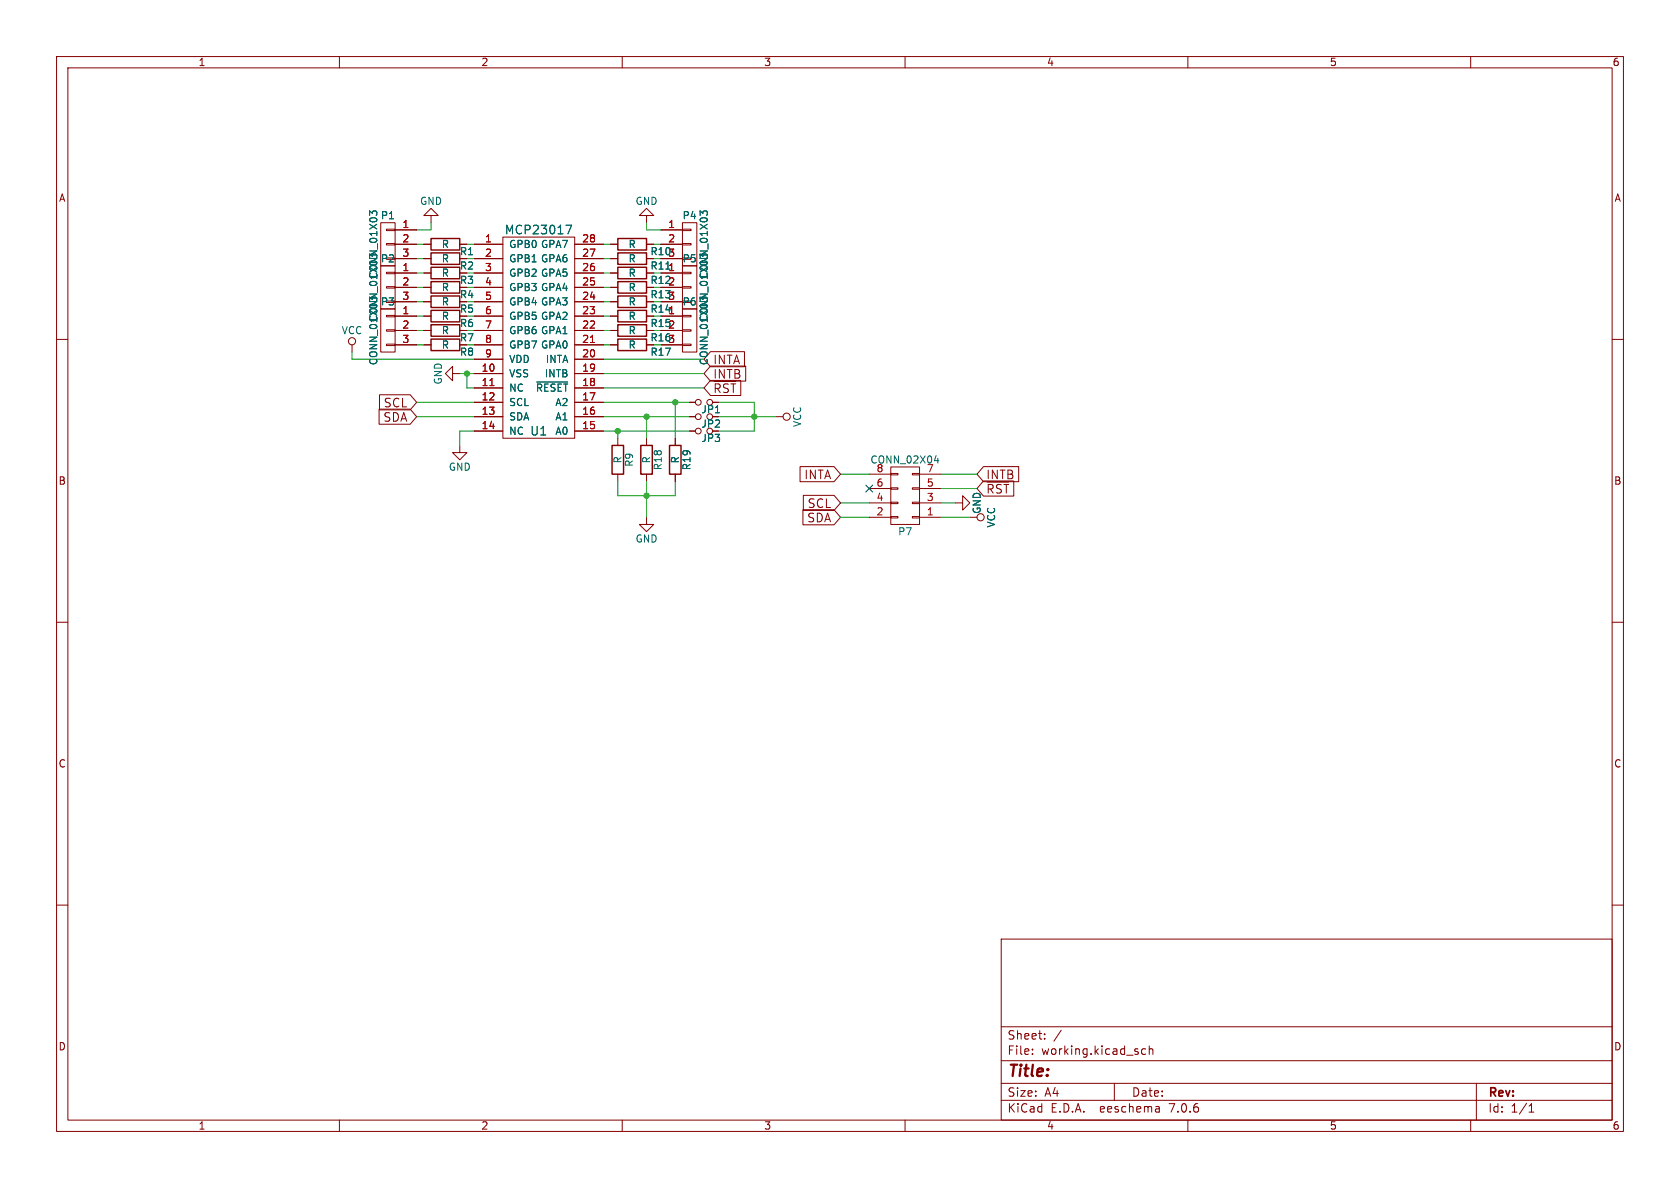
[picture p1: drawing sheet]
(kicad_sch (version 20230121) (generator eeschema)

 (paper "A4")

 (lib_symbols
  (symbol "relay_controller-rescue:CONN_01X03" (pin_names (offset 1.016) hide) (in_bom yes) (on_board yes)
   (property "Reference" "P" (at 0 5.08 0) (effects (font (size 1.27 1.27))))
   (property "Value" "CONN_01X03" (at 2.54 0 90) (effects (font (size 1.27 1.27))))
   (property "Footprint" "" (at 0 0 0) (effects (font (size 1.524 1.524))))
   (property "Datasheet" "" (at 0 0 0) (effects (font (size 1.524 1.524))))
   (symbol "CONN_01X03_0_1"
    (rectangle (start -1.27 -2.413) (end 0.254 -2.667) (stroke (width 0) (type solid)) (fill (type none)))
    (rectangle (start -1.27 0.127) (end 0.254 -0.127) (stroke (width 0) (type solid)) (fill (type none)))
    (rectangle (start -1.27 2.667) (end 0.254 2.413) (stroke (width 0) (type solid)) (fill (type none)))
    (rectangle (start -1.27 3.81) (end 1.27 -3.81) (stroke (width 0) (type solid)) (fill (type none))))
   (symbol "CONN_01X03_1_1"
    (pin passive line (at -5.08 2.54 0) (length 3.81) (name "P1" (effects (font (size 1.27 1.27)))) (number "1" (effects (font (size 1.27 1.27)))))
    (pin passive line (at -5.08 0 0) (length 3.81) (name "P2" (effects (font (size 1.27 1.27)))) (number "2" (effects (font (size 1.27 1.27)))))
    (pin passive line (at -5.08 -2.54 0) (length 3.81) (name "P3" (effects (font (size 1.27 1.27)))) (number "3" (effects (font (size 1.27 1.27)))))))
  (symbol "relay_controller-rescue:CONN_02X04" (pin_names (offset 0.0254) hide) (in_bom yes) (on_board yes)
   (property "Reference" "P" (at 0 6.35 0) (effects (font (size 1.27 1.27))))
   (property "Value" "CONN_02X04" (at 0 -6.35 0) (effects (font (size 1.27 1.27))))
   (property "Footprint" "" (at 0 -30.48 0) (effects (font (size 1.524 1.524))))
   (property "Datasheet" "" (at 0 -30.48 0) (effects (font (size 1.524 1.524))))
   (symbol "CONN_02X04_0_1"
    (rectangle (start -2.54 -3.683) (end -1.27 -3.937) (stroke (width 0) (type solid)) (fill (type none)))
    (rectangle (start -2.54 -1.143) (end -1.27 -1.397) (stroke (width 0) (type solid)) (fill (type none)))
    (rectangle (start -2.54 1.397) (end -1.27 1.143) (stroke (width 0) (type solid)) (fill (type none)))
    (rectangle (start -2.54 3.937) (end -1.27 3.683) (stroke (width 0) (type solid)) (fill (type none)))
    (rectangle (start -2.54 5.08) (end 2.54 -5.08) (stroke (width 0) (type solid)) (fill (type none)))
    (rectangle (start 1.27 -3.683) (end 2.54 -3.937) (stroke (width 0) (type solid)) (fill (type none)))
    (rectangle (start 1.27 -1.143) (end 2.54 -1.397) (stroke (width 0) (type solid)) (fill (type none)))
    (rectangle (start 1.27 1.397) (end 2.54 1.143) (stroke (width 0) (type solid)) (fill (type none)))
    (rectangle (start 1.27 3.937) (end 2.54 3.683) (stroke (width 0) (type solid)) (fill (type none))))
   (symbol "CONN_02X04_1_1"
    (pin passive line (at -6.35 3.81 0) (length 3.81) (name "P1" (effects (font (size 1.27 1.27)))) (number "1" (effects (font (size 1.27 1.27)))))
    (pin passive line (at 6.35 3.81 180) (length 3.81) (name "P2" (effects (font (size 1.27 1.27)))) (number "2" (effects (font (size 1.27 1.27)))))
    (pin passive line (at -6.35 1.27 0) (length 3.81) (name "P3" (effects (font (size 1.27 1.27)))) (number "3" (effects (font (size 1.27 1.27)))))
    (pin passive line (at 6.35 1.27 180) (length 3.81) (name "P4" (effects (font (size 1.27 1.27)))) (number "4" (effects (font (size 1.27 1.27)))))
    (pin passive line (at -6.35 -1.27 0) (length 3.81) (name "P5" (effects (font (size 1.27 1.27)))) (number "5" (effects (font (size 1.27 1.27)))))
    (pin passive line (at 6.35 -1.27 180) (length 3.81) (name "P6" (effects (font (size 1.27 1.27)))) (number "6" (effects (font (size 1.27 1.27)))))
    (pin passive line (at -6.35 -3.81 0) (length 3.81) (name "P7" (effects (font (size 1.27 1.27)))) (number "7" (effects (font (size 1.27 1.27)))))
    (pin passive line (at 6.35 -3.81 180) (length 3.81) (name "P8" (effects (font (size 1.27 1.27)))) (number "8" (effects (font (size 1.27 1.27)))))))
  (symbol "relay_controller-rescue:GND" (power) (pin_names (offset 0)) (in_bom yes) (on_board yes)
   (property "Reference" "#PWR" (at 0 -6.35 0) (effects (font (size 1.27 1.27)) hide))
   (property "Value" "GND" (at 0 -3.81 0) (effects (font (size 1.27 1.27))))
   (property "Footprint" "" (at 0 0 0) (effects (font (size 1.524 1.524))))
   (property "Datasheet" "" (at 0 0 0) (effects (font (size 1.524 1.524))))
   (symbol "GND_0_1"
    (polyline (pts (xy 0 0) (xy 0 -1.27) (xy 1.27 -1.27) (xy 0 -2.54) (xy -1.27 -1.27) (xy 0 -1.27)) (stroke (width 0) (type solid)) (fill (type none))))
   (symbol "GND_1_1"
    (pin power_in line (at 0 0 270) (length 0) hide (name "GND" (effects (font (size 1.27 1.27)))) (number "1" (effects (font (size 1.27 1.27)))))))
  (symbol "relay_controller-rescue:Jumper_NO_Small" (pin_numbers hide) (pin_names (offset 0.762) hide) (in_bom yes) (on_board yes)
   (property "Reference" "JP" (at 0 2.032 0) (effects (font (size 1.27 1.27))))
   (property "Value" "Jumper_NO_Small" (at 0.254 -1.524 0) (effects (font (size 1.27 1.27)) hide))
   (property "Footprint" "" (at 0 0 0) (effects (font (size 1.524 1.524))))
   (property "Datasheet" "" (at 0 0 0) (effects (font (size 1.524 1.524))))
   (symbol "Jumper_NO_Small_0_1"
    (circle (center -1.016 0) (radius 0.508) (stroke (width 0) (type solid)) (fill (type none)))
    (circle (center 1.016 0) (radius 0.508) (stroke (width 0) (type solid)) (fill (type none)))
    (pin passive line (at -2.54 0 0) (length 1.016) (name "1" (effects (font (size 1.524 1.524)))) (number "1" (effects (font (size 1.524 1.524)))))
    (pin passive line (at 2.54 0 180) (length 1.016) (name "2" (effects (font (size 1.524 1.524)))) (number "2" (effects (font (size 1.524 1.524)))))))
  (symbol "relay_controller-rescue:MCP23017" (pin_names (offset 1.016)) (in_bom yes) (on_board yes)
   (property "Reference" "U" (at 0 -16.51 0) (effects (font (size 1.524 1.524))))
   (property "Value" "MCP23017" (at 0 19.05 0) (effects (font (size 1.524 1.524))))
   (property "Footprint" "" (at 0 12.7 0) (effects (font (size 1.524 1.524))))
   (property "Datasheet" "" (at 0 12.7 0) (effects (font (size 1.524 1.524))))
   (symbol "MCP23017_0_1"
    (rectangle (start -6.35 17.78) (end 6.35 -17.78) (stroke (width 0) (type solid)) (fill (type none))))
   (symbol "MCP23017_1_1"
    (pin input line (at -11.43 16.51 0) (length 5.08) (name "GPB0" (effects (font (size 1.27 1.27)))) (number "1" (effects (font (size 1.27 1.27)))))
    (pin input line (at -11.43 -6.35 0) (length 5.08) (name "VSS" (effects (font (size 1.27 1.27)))) (number "10" (effects (font (size 1.27 1.27)))))
    (pin input line (at -11.43 -8.89 0) (length 5.08) (name "NC" (effects (font (size 1.27 1.27)))) (number "11" (effects (font (size 1.27 1.27)))))
    (pin input line (at -11.43 -11.43 0) (length 5.08) (name "SCL" (effects (font (size 1.27 1.27)))) (number "12" (effects (font (size 1.27 1.27)))))
    (pin input line (at -11.43 -13.97 0) (length 5.08) (name "SDA" (effects (font (size 1.27 1.27)))) (number "13" (effects (font (size 1.27 1.27)))))
    (pin input line (at -11.43 -16.51 0) (length 5.08) (name "NC" (effects (font (size 1.27 1.27)))) (number "14" (effects (font (size 1.27 1.27)))))
    (pin input line (at 11.43 -16.51 180) (length 5.08) (name "A0" (effects (font (size 1.27 1.27)))) (number "15" (effects (font (size 1.27 1.27)))))
    (pin input line (at 11.43 -13.97 180) (length 5.08) (name "A1" (effects (font (size 1.27 1.27)))) (number "16" (effects (font (size 1.27 1.27)))))
    (pin input line (at 11.43 -11.43 180) (length 5.08) (name "A2" (effects (font (size 1.27 1.27)))) (number "17" (effects (font (size 1.27 1.27)))))
    (pin input line (at 11.43 -8.89 180) (length 5.08) (name "~{RESET}" (effects (font (size 1.27 1.27)))) (number "18" (effects (font (size 1.27 1.27)))))
    (pin input line (at 11.43 -6.35 180) (length 5.08) (name "INTB" (effects (font (size 1.27 1.27)))) (number "19" (effects (font (size 1.27 1.27)))))
    (pin input line (at -11.43 13.97 0) (length 5.08) (name "GPB1" (effects (font (size 1.27 1.27)))) (number "2" (effects (font (size 1.27 1.27)))))
    (pin input line (at 11.43 -3.81 180) (length 5.08) (name "INTA" (effects (font (size 1.27 1.27)))) (number "20" (effects (font (size 1.27 1.27)))))
    (pin input line (at 11.43 -1.27 180) (length 5.08) (name "GPA0" (effects (font (size 1.27 1.27)))) (number "21" (effects (font (size 1.27 1.27)))))
    (pin input line (at 11.43 1.27 180) (length 5.08) (name "GPA1" (effects (font (size 1.27 1.27)))) (number "22" (effects (font (size 1.27 1.27)))))
    (pin input line (at 11.43 3.81 180) (length 5.08) (name "GPA2" (effects (font (size 1.27 1.27)))) (number "23" (effects (font (size 1.27 1.27)))))
    (pin input line (at 11.43 6.35 180) (length 5.08) (name "GPA3" (effects (font (size 1.27 1.27)))) (number "24" (effects (font (size 1.27 1.27)))))
    (pin input line (at 11.43 8.89 180) (length 5.08) (name "GPA4" (effects (font (size 1.27 1.27)))) (number "25" (effects (font (size 1.27 1.27)))))
    (pin input line (at 11.43 11.43 180) (length 5.08) (name "GPA5" (effects (font (size 1.27 1.27)))) (number "26" (effects (font (size 1.27 1.27)))))
    (pin input line (at 11.43 13.97 180) (length 5.08) (name "GPA6" (effects (font (size 1.27 1.27)))) (number "27" (effects (font (size 1.27 1.27)))))
    (pin input line (at 11.43 16.51 180) (length 5.08) (name "GPA7" (effects (font (size 1.27 1.27)))) (number "28" (effects (font (size 1.27 1.27)))))
    (pin input line (at -11.43 11.43 0) (length 5.08) (name "GPB2" (effects (font (size 1.27 1.27)))) (number "3" (effects (font (size 1.27 1.27)))))
    (pin input line (at -11.43 8.89 0) (length 5.08) (name "GPB3" (effects (font (size 1.27 1.27)))) (number "4" (effects (font (size 1.27 1.27)))))
    (pin input line (at -11.43 6.35 0) (length 5.08) (name "GPB4" (effects (font (size 1.27 1.27)))) (number "5" (effects (font (size 1.27 1.27)))))
    (pin input line (at -11.43 3.81 0) (length 5.08) (name "GPB5" (effects (font (size 1.27 1.27)))) (number "6" (effects (font (size 1.27 1.27)))))
    (pin input line (at -11.43 1.27 0) (length 5.08) (name "GPB6" (effects (font (size 1.27 1.27)))) (number "7" (effects (font (size 1.27 1.27)))))
    (pin input line (at -11.43 -1.27 0) (length 5.08) (name "GPB7" (effects (font (size 1.27 1.27)))) (number "8" (effects (font (size 1.27 1.27)))))
    (pin input line (at -11.43 -3.81 0) (length 5.08) (name "VDD" (effects (font (size 1.27 1.27)))) (number "9" (effects (font (size 1.27 1.27)))))))
  (symbol "relay_controller-rescue:R" (pin_numbers hide) (pin_names (offset 0)) (in_bom yes) (on_board yes)
   (property "Reference" "R" (at 2.032 0 90) (effects (font (size 1.27 1.27))))
   (property "Value" "R" (at 0 0 90) (effects (font (size 1.27 1.27))))
   (property "Footprint" "" (at -1.778 0 90) (effects (font (size 0.762 0.762))))
   (property "Datasheet" "" (at 0 0 0) (effects (font (size 0.762 0.762))))
   (symbol "R_0_1"
    (rectangle (start -1.016 -2.54) (end 1.016 2.54) (stroke (width 0.254) (type solid)) (fill (type none))))
   (symbol "R_1_1"
    (pin passive line (at 0 3.81 270) (length 1.27) (name "~" (effects (font (size 1.524 1.524)))) (number "1" (effects (font (size 1.524 1.524)))))
    (pin passive line (at 0 -3.81 90) (length 1.27) (name "~" (effects (font (size 1.524 1.524)))) (number "2" (effects (font (size 1.524 1.524)))))))
  (symbol "relay_controller-rescue:VCC" (power) (pin_names (offset 0)) (in_bom yes) (on_board yes)
   (property "Reference" "#PWR" (at 0 -3.81 0) (effects (font (size 1.27 1.27)) hide))
   (property "Value" "VCC" (at 0 3.81 0) (effects (font (size 1.27 1.27))))
   (property "Footprint" "" (at 0 0 0) (effects (font (size 1.524 1.524))))
   (property "Datasheet" "" (at 0 0 0) (effects (font (size 1.524 1.524))))
   (symbol "VCC_0_1"
    (polyline (pts (xy 0 0) (xy 0 1.27)) (stroke (width 0) (type solid)) (fill (type none)))
    (circle (center 0 1.905) (radius 0.635) (stroke (width 0) (type solid)) (fill (type none))))
   (symbol "VCC_1_1"
    (pin power_in line (at 0 0 90) (length 0) hide (name "VCC" (effects (font (size 1.27 1.27)))) (number "1" (effects (font (size 1.27 1.27))))))))

 (junction (at 114.3 87.63) (diameter 0) (color 0 0 0 0))
 (junction (at 82.55 66.04) (diameter 0) (color 0 0 0 0))
 (junction (at 133.35 73.66) (diameter 0) (color 0 0 0 0))
 (junction (at 114.3 73.66) (diameter 0) (color 0 0 0 0))
 (junction (at 119.38 71.12) (diameter 0) (color 0 0 0 0))
 (junction (at 109.22 76.2) (diameter 0) (color 0 0 0 0))

 (no_connect (at 153.67 86.36))

 (wire (pts (xy 166.37 91.44) (xy 171.45 91.44)) (stroke (width 0) (type default)))
 (wire (pts (xy 82.55 66.04) (xy 83.82 66.04)) (stroke (width 0) (type default)))
 (wire (pts (xy 106.68 76.2) (xy 109.22 76.2)) (stroke (width 0) (type default)))
 (wire (pts (xy 76.2 40.64) (xy 76.2 39.37)) (stroke (width 0) (type default)))
 (wire (pts (xy 81.28 66.04) (xy 82.55 66.04)) (stroke (width 0) (type default)))
 (wire (pts (xy 107.95 53.34) (xy 106.68 53.34)) (stroke (width 0) (type default)))
 (wire (pts (xy 62.23 63.5) (xy 83.82 63.5)) (stroke (width 0) (type default)))
 (wire (pts (xy 107.95 50.8) (xy 106.68 50.8)) (stroke (width 0) (type default)))
 (wire (pts (xy 107.95 43.18) (xy 106.68 43.18)) (stroke (width 0) (type default)))
 (wire (pts (xy 106.68 73.66) (xy 114.3 73.66)) (stroke (width 0) (type default)))
 (wire (pts (xy 82.55 53.34) (xy 83.82 53.34)) (stroke (width 0) (type default)))
 (wire (pts (xy 74.93 55.88) (xy 73.66 55.88)) (stroke (width 0) (type default)))
 (wire (pts (xy 115.57 53.34) (xy 116.84 53.34)) (stroke (width 0) (type default)))
 (wire (pts (xy 115.57 48.26) (xy 116.84 48.26)) (stroke (width 0) (type default)))
 (wire (pts (xy 74.93 48.26) (xy 73.66 48.26)) (stroke (width 0) (type default)))
 (wire (pts (xy 114.3 40.64) (xy 114.3 39.37)) (stroke (width 0) (type default)))
 (wire (pts (xy 81.28 76.2) (xy 81.28 78.74)) (stroke (width 0) (type default)))
 (wire (pts (xy 107.95 55.88) (xy 106.68 55.88)) (stroke (width 0) (type default)))
 (wire (pts (xy 83.82 73.66) (xy 73.66 73.66)) (stroke (width 0) (type default)))
 (wire (pts (xy 116.84 45.72) (xy 115.57 45.72)) (stroke (width 0) (type default)))
 (wire (pts (xy 127 73.66) (xy 133.35 73.66)) (stroke (width 0) (type default)))
 (wire (pts (xy 62.23 63.5) (xy 62.23 62.23)) (stroke (width 0) (type default)))
 (wire (pts (xy 83.82 68.58) (xy 82.55 68.58)) (stroke (width 0) (type default)))
 (wire (pts (xy 83.82 71.12) (xy 73.66 71.12)) (stroke (width 0) (type default)))
 (wire (pts (xy 114.3 87.63) (xy 114.3 91.44)) (stroke (width 0) (type default)))
 (wire (pts (xy 115.57 50.8) (xy 116.84 50.8)) (stroke (width 0) (type default)))
 (wire (pts (xy 82.55 55.88) (xy 83.82 55.88)) (stroke (width 0) (type default)))
 (wire (pts (xy 133.35 76.2) (xy 127 76.2)) (stroke (width 0) (type default)))
 (wire (pts (xy 74.93 43.18) (xy 73.66 43.18)) (stroke (width 0) (type default)))
 (wire (pts (xy 119.38 87.63) (xy 119.38 85.09)) (stroke (width 0) (type default)))
 (wire (pts (xy 73.66 40.64) (xy 76.2 40.64)) (stroke (width 0) (type default)))
 (wire (pts (xy 74.93 58.42) (xy 73.66 58.42)) (stroke (width 0) (type default)))
 (wire (pts (xy 168.91 88.9) (xy 166.37 88.9)) (stroke (width 0) (type default)))
 (wire (pts (xy 106.68 66.04) (xy 124.46 66.04)) (stroke (width 0) (type default)))
 (wire (pts (xy 74.93 45.72) (xy 73.66 45.72)) (stroke (width 0) (type default)))
 (wire (pts (xy 116.84 60.96) (xy 115.57 60.96)) (stroke (width 0) (type default)))
 (wire (pts (xy 114.3 73.66) (xy 114.3 77.47)) (stroke (width 0) (type default)))
 (wire (pts (xy 74.93 53.34) (xy 73.66 53.34)) (stroke (width 0) (type default)))
 (wire (pts (xy 114.3 87.63) (xy 119.38 87.63)) (stroke (width 0) (type default)))
 (wire (pts (xy 82.55 43.18) (xy 83.82 43.18)) (stroke (width 0) (type default)))
 (wire (pts (xy 115.57 55.88) (xy 116.84 55.88)) (stroke (width 0) (type default)))
 (wire (pts (xy 153.67 88.9) (xy 148.59 88.9)) (stroke (width 0) (type default)))
 (wire (pts (xy 82.55 45.72) (xy 83.82 45.72)) (stroke (width 0) (type default)))
 (wire (pts (xy 148.59 91.44) (xy 153.67 91.44)) (stroke (width 0) (type default)))
 (wire (pts (xy 109.22 76.2) (xy 121.92 76.2)) (stroke (width 0) (type default)))
 (wire (pts (xy 107.95 60.96) (xy 106.68 60.96)) (stroke (width 0) (type default)))
 (wire (pts (xy 109.22 87.63) (xy 114.3 87.63)) (stroke (width 0) (type default)))
 (wire (pts (xy 114.3 73.66) (xy 121.92 73.66)) (stroke (width 0) (type default)))
 (wire (pts (xy 109.22 85.09) (xy 109.22 87.63)) (stroke (width 0) (type default)))
 (wire (pts (xy 74.93 60.96) (xy 73.66 60.96)) (stroke (width 0) (type default)))
 (wire (pts (xy 82.55 60.96) (xy 83.82 60.96)) (stroke (width 0) (type default)))
 (wire (pts (xy 114.3 85.09) (xy 114.3 87.63)) (stroke (width 0) (type default)))
 (wire (pts (xy 82.55 48.26) (xy 83.82 48.26)) (stroke (width 0) (type default)))
 (wire (pts (xy 82.55 50.8) (xy 83.82 50.8)) (stroke (width 0) (type default)))
 (wire (pts (xy 106.68 68.58) (xy 124.46 68.58)) (stroke (width 0) (type default)))
 (wire (pts (xy 109.22 76.2) (xy 109.22 77.47)) (stroke (width 0) (type default)))
 (wire (pts (xy 172.72 83.82) (xy 166.37 83.82)) (stroke (width 0) (type default)))
 (wire (pts (xy 107.95 58.42) (xy 106.68 58.42)) (stroke (width 0) (type default)))
 (wire (pts (xy 133.35 73.66) (xy 137.16 73.66)) (stroke (width 0) (type default)))
 (wire (pts (xy 133.35 71.12) (xy 133.35 73.66)) (stroke (width 0) (type default)))
 (wire (pts (xy 106.68 71.12) (xy 119.38 71.12)) (stroke (width 0) (type default)))
 (wire (pts (xy 133.35 73.66) (xy 133.35 76.2)) (stroke (width 0) (type default)))
 (wire (pts (xy 82.55 58.42) (xy 83.82 58.42)) (stroke (width 0) (type default)))
 (wire (pts (xy 83.82 76.2) (xy 81.28 76.2)) (stroke (width 0) (type default)))
 (wire (pts (xy 107.95 45.72) (xy 106.68 45.72)) (stroke (width 0) (type default)))
 (wire (pts (xy 127 71.12) (xy 133.35 71.12)) (stroke (width 0) (type default)))
 (wire (pts (xy 115.57 43.18) (xy 116.84 43.18)) (stroke (width 0) (type default)))
 (wire (pts (xy 119.38 71.12) (xy 121.92 71.12)) (stroke (width 0) (type default)))
 (wire (pts (xy 116.84 40.64) (xy 114.3 40.64)) (stroke (width 0) (type default)))
 (wire (pts (xy 172.72 86.36) (xy 166.37 86.36)) (stroke (width 0) (type default)))
 (wire (pts (xy 74.93 50.8) (xy 73.66 50.8)) (stroke (width 0) (type default)))
 (wire (pts (xy 82.55 68.58) (xy 82.55 66.04)) (stroke (width 0) (type default)))
 (wire (pts (xy 106.68 63.5) (xy 124.46 63.5)) (stroke (width 0) (type default)))
 (wire (pts (xy 107.95 48.26) (xy 106.68 48.26)) (stroke (width 0) (type default)))
 (wire (pts (xy 153.67 83.82) (xy 148.59 83.82)) (stroke (width 0) (type default)))
 (wire (pts (xy 119.38 71.12) (xy 119.38 77.47)) (stroke (width 0) (type default)))
 (wire (pts (xy 116.84 58.42) (xy 115.57 58.42)) (stroke (width 0) (type default)))

 (global_label "SDA" (shape input) (at 73.66 73.66 180) (effects (font (size 1.524 1.524)) (justify right))
  (property "Intersheetrefs" "${INTERSHEET_REFS}" (at 73.66 73.66 0) (effects (font (size 1.27 1.27)) hide)))
 (global_label "SDA" (shape input) (at 148.59 91.44 180) (effects (font (size 1.524 1.524)) (justify right))
  (property "Intersheetrefs" "${INTERSHEET_REFS}" (at 148.59 91.44 0) (effects (font (size 1.27 1.27)) hide)))
 (global_label "INTA" (shape input) (at 148.59 83.82 180) (effects (font (size 1.524 1.524)) (justify right))
  (property "Intersheetrefs" "${INTERSHEET_REFS}" (at 148.59 83.82 0) (effects (font (size 1.27 1.27)) hide)))
 (global_label "INTB" (shape input) (at 124.46 66.04 0) (effects (font (size 1.524 1.524)) (justify left))
  (property "Intersheetrefs" "${INTERSHEET_REFS}" (at 124.46 66.04 0) (effects (font (size 1.27 1.27)) hide)))
 (global_label "~{RST}" (shape input) (at 172.72 86.36 0) (effects (font (size 1.524 1.524)) (justify left))
  (property "Intersheetrefs" "${INTERSHEET_REFS}" (at 172.72 86.36 0) (effects (font (size 1.27 1.27)) hide)))
 (global_label "INTB" (shape input) (at 172.72 83.82 0) (effects (font (size 1.524 1.524)) (justify left))
  (property "Intersheetrefs" "${INTERSHEET_REFS}" (at 172.72 83.82 0) (effects (font (size 1.27 1.27)) hide)))
 (global_label "~{RST}" (shape input) (at 124.46 68.58 0) (effects (font (size 1.524 1.524)) (justify left))
  (property "Intersheetrefs" "${INTERSHEET_REFS}" (at 124.46 68.58 0) (effects (font (size 1.27 1.27)) hide)))
 (global_label "SCL" (shape input) (at 148.59 88.9 180) (effects (font (size 1.524 1.524)) (justify right))
  (property "Intersheetrefs" "${INTERSHEET_REFS}" (at 148.59 88.9 0) (effects (font (size 1.27 1.27)) hide)))
 (global_label "INTA" (shape input) (at 124.46 63.5 0) (effects (font (size 1.524 1.524)) (justify left))
  (property "Intersheetrefs" "${INTERSHEET_REFS}" (at 124.46 63.5 0) (effects (font (size 1.27 1.27)) hide)))
 (global_label "SCL" (shape input) (at 73.66 71.12 180) (effects (font (size 1.524 1.524)) (justify right))
  (property "Intersheetrefs" "${INTERSHEET_REFS}" (at 73.66 71.12 0) (effects (font (size 1.27 1.27)) hide)))

 (symbol (lib_id "relay_controller-rescue:MCP23017") (at 95.25 59.69 0) (unit 1) (in_bom yes) (on_board yes) (dnp no)
  (property "Reference" "U1" (at 95.25 76.2 0) (effects (font (size 1.524 1.524))))
  (property "Value" "MCP23017" (at 95.25 40.64 0) (effects (font (size 1.524 1.524))))
  (property "Footprint" "Housings_SOIC:SOIC-28_7.5x17.9mm_Pitch1.27mm" (at 95.25 46.99 0) (effects (font (size 1.524 1.524)) hide))
  (property "Datasheet" "" (at 95.25 46.99 0) (effects (font (size 1.524 1.524)))) (pin "1") (pin "10") (pin "11") (pin "12") (pin "13") (pin "14") (pin "15") (pin "16") (pin "17") (pin "18") (pin "19") (pin "2") (pin "20") (pin "21") (pin "22") (pin "23") (pin "24") (pin "25") (pin "26") (pin "27") (pin "28") (pin "3") (pin "4") (pin "5") (pin "6") (pin "7") (pin "8") (pin "9"))

 (symbol (lib_id "relay_controller-rescue:Jumper_NO_Small") (at 124.46 73.66 180) (unit 1) (in_bom yes) (on_board yes) (dnp no)
  (property "Reference" "JP2" (at 125.73 74.93 0) (effects (font (size 1.27 1.27))))
  (property "Value" "Jumper_NO_Small" (at 124.206 72.136 0) (effects (font (size 1.27 1.27)) hide))
  (property "Footprint" "Resistors_SMD:R_0402" (at 124.46 73.66 0) (effects (font (size 1.524 1.524)) hide))
  (property "Datasheet" "" (at 124.46 73.66 0) (effects (font (size 1.524 1.524)))) (pin "1") (pin "2"))

 (symbol (lib_id "relay_controller-rescue:Jumper_NO_Small") (at 124.46 71.12 180) (unit 1) (in_bom yes) (on_board yes) (dnp no)
  (property "Reference" "JP1" (at 125.73 72.39 0) (effects (font (size 1.27 1.27))))
  (property "Value" "Jumper_NO_Small" (at 124.206 69.596 0) (effects (font (size 1.27 1.27)) hide))
  (property "Footprint" "Resistors_SMD:R_0402" (at 124.46 71.12 0) (effects (font (size 1.524 1.524)) hide))
  (property "Datasheet" "" (at 124.46 71.12 0) (effects (font (size 1.524 1.524)))) (pin "1") (pin "2"))

 (symbol (lib_id "relay_controller-rescue:Jumper_NO_Small") (at 124.46 76.2 180) (unit 1) (in_bom yes) (on_board yes) (dnp no)
  (property "Reference" "JP3" (at 125.73 77.47 0) (effects (font (size 1.27 1.27))))
  (property "Value" "Jumper_NO_Small" (at 124.206 74.676 0) (effects (font (size 1.27 1.27)) hide))
  (property "Footprint" "Resistors_SMD:R_0402" (at 124.46 76.2 0) (effects (font (size 1.524 1.524)) hide))
  (property "Datasheet" "" (at 124.46 76.2 0) (effects (font (size 1.524 1.524)))) (pin "1") (pin "2"))

 (symbol (lib_id "relay_controller-rescue:R") (at 109.22 81.28 0) (unit 1) (in_bom yes) (on_board yes) (dnp no)
  (property "Reference" "R9" (at 111.252 81.28 90) (effects (font (size 1.27 1.27))))
  (property "Value" "R" (at 109.22 81.28 90) (effects (font (size 1.27 1.27))))
  (property "Footprint" "Resistors_SMD:R_0805" (at 107.442 81.28 90) (effects (font (size 0.762 0.762)) hide))
  (property "Datasheet" "" (at 109.22 81.28 0) (effects (font (size 0.762 0.762)))) (pin "1") (pin "2"))

 (symbol (lib_id "relay_controller-rescue:R") (at 114.3 81.28 0) (unit 1) (in_bom yes) (on_board yes) (dnp no)
  (property "Reference" "R18" (at 116.332 81.28 90) (effects (font (size 1.27 1.27))))
  (property "Value" "R" (at 114.3 81.28 90) (effects (font (size 1.27 1.27))))
  (property "Footprint" "Resistors_SMD:R_0805" (at 112.522 81.28 90) (effects (font (size 0.762 0.762)) hide))
  (property "Datasheet" "" (at 114.3 81.28 0) (effects (font (size 0.762 0.762)))) (pin "1") (pin "2"))

 (symbol (lib_id "relay_controller-rescue:R") (at 119.38 81.28 0) (unit 1) (in_bom yes) (on_board yes) (dnp no)
  (property "Reference" "R19" (at 121.412 81.28 90) (effects (font (size 1.27 1.27))))
  (property "Value" "R" (at 119.38 81.28 90) (effects (font (size 1.27 1.27))))
  (property "Footprint" "Resistors_SMD:R_0805" (at 117.602 81.28 90) (effects (font (size 0.762 0.762)) hide))
  (property "Datasheet" "" (at 119.38 81.28 0) (effects (font (size 0.762 0.762)))) (pin "1") (pin "2"))

 (symbol (lib_id "relay_controller-rescue:GND") (at 114.3 91.44 0) (unit 1) (in_bom yes) (on_board yes) (dnp no)
  (property "Reference" "#PWR01" (at 114.3 97.79 0) (effects (font (size 1.27 1.27)) hide))
  (property "Value" "GND" (at 114.3 95.25 0) (effects (font (size 1.27 1.27))))
  (property "Footprint" "" (at 114.3 91.44 0) (effects (font (size 1.524 1.524))))
  (property "Datasheet" "" (at 114.3 91.44 0) (effects (font (size 1.524 1.524)))) (pin "1"))

 (symbol (lib_id "relay_controller-rescue:VCC") (at 62.23 62.23 0) (unit 1) (in_bom yes) (on_board yes) (dnp no)
  (property "Reference" "#PWR02" (at 62.23 66.04 0) (effects (font (size 1.27 1.27)) hide))
  (property "Value" "VCC" (at 62.23 58.42 0) (effects (font (size 1.27 1.27))))
  (property "Footprint" "" (at 62.23 62.23 0) (effects (font (size 1.524 1.524))))
  (property "Datasheet" "" (at 62.23 62.23 0) (effects (font (size 1.524 1.524)))) (pin "1"))

 (symbol (lib_id "relay_controller-rescue:GND") (at 81.28 66.04 270) (unit 1) (in_bom yes) (on_board yes) (dnp no)
  (property "Reference" "#PWR03" (at 74.93 66.04 0) (effects (font (size 1.27 1.27)) hide))
  (property "Value" "GND" (at 77.47 66.04 0) (effects (font (size 1.27 1.27))))
  (property "Footprint" "" (at 81.28 66.04 0) (effects (font (size 1.524 1.524))))
  (property "Datasheet" "" (at 81.28 66.04 0) (effects (font (size 1.524 1.524)))) (pin "1"))

 (symbol (lib_id "relay_controller-rescue:GND") (at 81.28 78.74 0) (unit 1) (in_bom yes) (on_board yes) (dnp no)
  (property "Reference" "#PWR04" (at 81.28 85.09 0) (effects (font (size 1.27 1.27)) hide))
  (property "Value" "GND" (at 81.28 82.55 0) (effects (font (size 1.27 1.27))))
  (property "Footprint" "" (at 81.28 78.74 0) (effects (font (size 1.524 1.524))))
  (property "Datasheet" "" (at 81.28 78.74 0) (effects (font (size 1.524 1.524)))) (pin "1"))

 (symbol (lib_id "relay_controller-rescue:VCC") (at 137.16 73.66 270) (unit 1) (in_bom yes) (on_board yes) (dnp no)
  (property "Reference" "#PWR05" (at 133.35 73.66 0) (effects (font (size 1.27 1.27)) hide))
  (property "Value" "VCC" (at 140.97 73.66 0) (effects (font (size 1.27 1.27))))
  (property "Footprint" "" (at 137.16 73.66 0) (effects (font (size 1.524 1.524))))
  (property "Datasheet" "" (at 137.16 73.66 0) (effects (font (size 1.524 1.524)))) (pin "1"))

 (symbol (lib_id "relay_controller-rescue:R") (at 78.74 43.18 270) (unit 1) (in_bom yes) (on_board yes) (dnp no)
  (property "Reference" "R1" (at 82.55 44.45 90) (effects (font (size 1.27 1.27))))
  (property "Value" "R" (at 78.74 43.18 90) (effects (font (size 1.27 1.27))))
  (property "Footprint" "Resistors_SMD:R_0805" (at 78.74 41.402 90) (effects (font (size 0.762 0.762)) hide))
  (property "Datasheet" "" (at 78.74 43.18 0) (effects (font (size 0.762 0.762)))) (pin "1") (pin "2"))

 (symbol (lib_id "relay_controller-rescue:R") (at 78.74 45.72 270) (unit 1) (in_bom yes) (on_board yes) (dnp no)
  (property "Reference" "R2" (at 82.55 46.99 90) (effects (font (size 1.27 1.27))))
  (property "Value" "R" (at 78.74 45.72 90) (effects (font (size 1.27 1.27))))
  (property "Footprint" "Resistors_SMD:R_0805" (at 78.74 43.942 90) (effects (font (size 0.762 0.762)) hide))
  (property "Datasheet" "" (at 78.74 45.72 0) (effects (font (size 0.762 0.762)))) (pin "1") (pin "2"))

 (symbol (lib_id "relay_controller-rescue:R") (at 78.74 48.26 270) (unit 1) (in_bom yes) (on_board yes) (dnp no)
  (property "Reference" "R3" (at 82.55 49.53 90) (effects (font (size 1.27 1.27))))
  (property "Value" "R" (at 78.74 48.26 90) (effects (font (size 1.27 1.27))))
  (property "Footprint" "Resistors_SMD:R_0805" (at 78.74 46.482 90) (effects (font (size 0.762 0.762)) hide))
  (property "Datasheet" "" (at 78.74 48.26 0) (effects (font (size 0.762 0.762)))) (pin "1") (pin "2"))

 (symbol (lib_id "relay_controller-rescue:R") (at 78.74 50.8 270) (unit 1) (in_bom yes) (on_board yes) (dnp no)
  (property "Reference" "R4" (at 82.55 52.07 90) (effects (font (size 1.27 1.27))))
  (property "Value" "R" (at 78.74 50.8 90) (effects (font (size 1.27 1.27))))
  (property "Footprint" "Resistors_SMD:R_0805" (at 78.74 49.022 90) (effects (font (size 0.762 0.762)) hide))
  (property "Datasheet" "" (at 78.74 50.8 0) (effects (font (size 0.762 0.762)))) (pin "1") (pin "2"))

 (symbol (lib_id "relay_controller-rescue:R") (at 78.74 53.34 270) (unit 1) (in_bom yes) (on_board yes) (dnp no)
  (property "Reference" "R5" (at 82.55 54.61 90) (effects (font (size 1.27 1.27))))
  (property "Value" "R" (at 78.74 53.34 90) (effects (font (size 1.27 1.27))))
  (property "Footprint" "Resistors_SMD:R_0805" (at 78.74 51.562 90) (effects (font (size 0.762 0.762)) hide))
  (property "Datasheet" "" (at 78.74 53.34 0) (effects (font (size 0.762 0.762)))) (pin "1") (pin "2"))

 (symbol (lib_id "relay_controller-rescue:R") (at 78.74 55.88 270) (unit 1) (in_bom yes) (on_board yes) (dnp no)
  (property "Reference" "R6" (at 82.55 57.15 90) (effects (font (size 1.27 1.27))))
  (property "Value" "R" (at 78.74 55.88 90) (effects (font (size 1.27 1.27))))
  (property "Footprint" "Resistors_SMD:R_0805" (at 78.74 54.102 90) (effects (font (size 0.762 0.762)) hide))
  (property "Datasheet" "" (at 78.74 55.88 0) (effects (font (size 0.762 0.762)))) (pin "1") (pin "2"))

 (symbol (lib_id "relay_controller-rescue:R") (at 78.74 58.42 270) (unit 1) (in_bom yes) (on_board yes) (dnp no)
  (property "Reference" "R7" (at 82.55 59.69 90) (effects (font (size 1.27 1.27))))
  (property "Value" "R" (at 78.74 58.42 90) (effects (font (size 1.27 1.27))))
  (property "Footprint" "Resistors_SMD:R_0805" (at 78.74 56.642 90) (effects (font (size 0.762 0.762)) hide))
  (property "Datasheet" "" (at 78.74 58.42 0) (effects (font (size 0.762 0.762)))) (pin "1") (pin "2"))

 (symbol (lib_id "relay_controller-rescue:R") (at 78.74 60.96 270) (unit 1) (in_bom yes) (on_board yes) (dnp no)
  (property "Reference" "R8" (at 82.55 62.23 90) (effects (font (size 1.27 1.27))))
  (property "Value" "R" (at 78.74 60.96 90) (effects (font (size 1.27 1.27))))
  (property "Footprint" "Resistors_SMD:R_0805" (at 78.74 59.182 90) (effects (font (size 0.762 0.762)) hide))
  (property "Datasheet" "" (at 78.74 60.96 0) (effects (font (size 0.762 0.762)))) (pin "1") (pin "2"))

 (symbol (lib_id "relay_controller-rescue:R") (at 111.76 43.18 270) (unit 1) (in_bom yes) (on_board yes) (dnp no)
  (property "Reference" "R10" (at 116.84 44.45 90) (effects (font (size 1.27 1.27))))
  (property "Value" "R" (at 111.76 43.18 90) (effects (font (size 1.27 1.27))))
  (property "Footprint" "Resistors_SMD:R_0805" (at 111.76 41.402 90) (effects (font (size 0.762 0.762)) hide))
  (property "Datasheet" "" (at 111.76 43.18 0) (effects (font (size 0.762 0.762)))) (pin "1") (pin "2"))

 (symbol (lib_id "relay_controller-rescue:R") (at 111.76 45.72 270) (unit 1) (in_bom yes) (on_board yes) (dnp no)
  (property "Reference" "R11" (at 116.84 46.99 90) (effects (font (size 1.27 1.27))))
  (property "Value" "R" (at 111.76 45.72 90) (effects (font (size 1.27 1.27))))
  (property "Footprint" "Resistors_SMD:R_0805" (at 111.76 43.942 90) (effects (font (size 0.762 0.762)) hide))
  (property "Datasheet" "" (at 111.76 45.72 0) (effects (font (size 0.762 0.762)))) (pin "1") (pin "2"))

 (symbol (lib_id "relay_controller-rescue:R") (at 111.76 48.26 270) (unit 1) (in_bom yes) (on_board yes) (dnp no)
  (property "Reference" "R12" (at 116.84 49.53 90) (effects (font (size 1.27 1.27))))
  (property "Value" "R" (at 111.76 48.26 90) (effects (font (size 1.27 1.27))))
  (property "Footprint" "Resistors_SMD:R_0805" (at 111.76 46.482 90) (effects (font (size 0.762 0.762)) hide))
  (property "Datasheet" "" (at 111.76 48.26 0) (effects (font (size 0.762 0.762)))) (pin "1") (pin "2"))

 (symbol (lib_id "relay_controller-rescue:R") (at 111.76 50.8 270) (unit 1) (in_bom yes) (on_board yes) (dnp no)
  (property "Reference" "R13" (at 116.84 52.07 90) (effects (font (size 1.27 1.27))))
  (property "Value" "R" (at 111.76 50.8 90) (effects (font (size 1.27 1.27))))
  (property "Footprint" "Resistors_SMD:R_0805" (at 111.76 49.022 90) (effects (font (size 0.762 0.762)) hide))
  (property "Datasheet" "" (at 111.76 50.8 0) (effects (font (size 0.762 0.762)))) (pin "1") (pin "2"))

 (symbol (lib_id "relay_controller-rescue:R") (at 111.76 53.34 270) (unit 1) (in_bom yes) (on_board yes) (dnp no)
  (property "Reference" "R14" (at 116.84 54.61 90) (effects (font (size 1.27 1.27))))
  (property "Value" "R" (at 111.76 53.34 90) (effects (font (size 1.27 1.27))))
  (property "Footprint" "Resistors_SMD:R_0805" (at 111.76 51.562 90) (effects (font (size 0.762 0.762)) hide))
  (property "Datasheet" "" (at 111.76 53.34 0) (effects (font (size 0.762 0.762)))) (pin "1") (pin "2"))

 (symbol (lib_id "relay_controller-rescue:R") (at 111.76 55.88 270) (unit 1) (in_bom yes) (on_board yes) (dnp no)
  (property "Reference" "R15" (at 116.84 57.15 90) (effects (font (size 1.27 1.27))))
  (property "Value" "R" (at 111.76 55.88 90) (effects (font (size 1.27 1.27))))
  (property "Footprint" "Resistors_SMD:R_0805" (at 111.76 54.102 90) (effects (font (size 0.762 0.762)) hide))
  (property "Datasheet" "" (at 111.76 55.88 0) (effects (font (size 0.762 0.762)))) (pin "1") (pin "2"))

 (symbol (lib_id "relay_controller-rescue:R") (at 111.76 58.42 270) (unit 1) (in_bom yes) (on_board yes) (dnp no)
  (property "Reference" "R16" (at 116.84 59.69 90) (effects (font (size 1.27 1.27))))
  (property "Value" "R" (at 111.76 58.42 90) (effects (font (size 1.27 1.27))))
  (property "Footprint" "Resistors_SMD:R_0805" (at 111.76 56.642 90) (effects (font (size 0.762 0.762)) hide))
  (property "Datasheet" "" (at 111.76 58.42 0) (effects (font (size 0.762 0.762)))) (pin "1") (pin "2"))

 (symbol (lib_id "relay_controller-rescue:R") (at 111.76 60.96 270) (unit 1) (in_bom yes) (on_board yes) (dnp no)
  (property "Reference" "R17" (at 116.84 62.23 90) (effects (font (size 1.27 1.27))))
  (property "Value" "R" (at 111.76 60.96 90) (effects (font (size 1.27 1.27))))
  (property "Footprint" "Resistors_SMD:R_0805" (at 111.76 59.182 90) (effects (font (size 0.762 0.762)) hide))
  (property "Datasheet" "" (at 111.76 60.96 0) (effects (font (size 0.762 0.762)))) (pin "1") (pin "2"))

 (symbol (lib_id "relay_controller-rescue:CONN_01X03") (at 68.58 58.42 0) (mirror y) (unit 1) (in_bom yes) (on_board yes) (dnp no)
  (property "Reference" "P3" (at 68.58 53.34 0) (effects (font (size 1.27 1.27))))
  (property "Value" "CONN_01X03" (at 66.04 58.42 90) (effects (font (size 1.27 1.27))))
  (property "Footprint" ".pretty:card_edge_3_conductor" (at 68.58 58.42 0) (effects (font (size 1.524 1.524)) hide))
  (property "Datasheet" "" (at 68.58 58.42 0) (effects (font (size 1.524 1.524)))) (pin "1") (pin "2") (pin "3"))

 (symbol (lib_id "relay_controller-rescue:CONN_01X03") (at 68.58 50.8 0) (mirror y) (unit 1) (in_bom yes) (on_board yes) (dnp no)
  (property "Reference" "P2" (at 68.58 45.72 0) (effects (font (size 1.27 1.27))))
  (property "Value" "CONN_01X03" (at 66.04 50.8 90) (effects (font (size 1.27 1.27))))
  (property "Footprint" ".pretty:card_edge_3_conductor" (at 68.58 50.8 0) (effects (font (size 1.524 1.524)) hide))
  (property "Datasheet" "" (at 68.58 50.8 0) (effects (font (size 1.524 1.524)))) (pin "1") (pin "2") (pin "3"))

 (symbol (lib_id "relay_controller-rescue:CONN_01X03") (at 68.58 43.18 0) (mirror y) (unit 1) (in_bom yes) (on_board yes) (dnp no)
  (property "Reference" "P1" (at 68.58 38.1 0) (effects (font (size 1.27 1.27))))
  (property "Value" "CONN_01X03" (at 66.04 43.18 90) (effects (font (size 1.27 1.27))))
  (property "Footprint" ".pretty:card_edge_3_conductor" (at 68.58 43.18 0) (effects (font (size 1.524 1.524)) hide))
  (property "Datasheet" "" (at 68.58 43.18 0) (effects (font (size 1.524 1.524)))) (pin "1") (pin "2") (pin "3"))

 (symbol (lib_id "relay_controller-rescue:GND") (at 76.2 39.37 180) (unit 1) (in_bom yes) (on_board yes) (dnp no)
  (property "Reference" "#PWR06" (at 76.2 33.02 0) (effects (font (size 1.27 1.27)) hide))
  (property "Value" "GND" (at 76.2 35.56 0) (effects (font (size 1.27 1.27))))
  (property "Footprint" "" (at 76.2 39.37 0) (effects (font (size 1.524 1.524))))
  (property "Datasheet" "" (at 76.2 39.37 0) (effects (font (size 1.524 1.524)))) (pin "1"))

 (symbol (lib_id "relay_controller-rescue:CONN_01X03") (at 121.92 43.18 0) (unit 1) (in_bom yes) (on_board yes) (dnp no)
  (property "Reference" "P4" (at 121.92 38.1 0) (effects (font (size 1.27 1.27))))
  (property "Value" "CONN_01X03" (at 124.46 43.18 90) (effects (font (size 1.27 1.27))))
  (property "Footprint" ".pretty:card_edge_3_conductor" (at 121.92 43.18 0) (effects (font (size 1.524 1.524)) hide))
  (property "Datasheet" "" (at 121.92 43.18 0) (effects (font (size 1.524 1.524)))) (pin "1") (pin "2") (pin "3"))

 (symbol (lib_id "relay_controller-rescue:CONN_01X03") (at 121.92 50.8 0) (unit 1) (in_bom yes) (on_board yes) (dnp no)
  (property "Reference" "P5" (at 121.92 45.72 0) (effects (font (size 1.27 1.27))))
  (property "Value" "CONN_01X03" (at 124.46 50.8 90) (effects (font (size 1.27 1.27))))
  (property "Footprint" ".pretty:card_edge_3_conductor" (at 121.92 50.8 0) (effects (font (size 1.524 1.524)) hide))
  (property "Datasheet" "" (at 121.92 50.8 0) (effects (font (size 1.524 1.524)))) (pin "1") (pin "2") (pin "3"))

 (symbol (lib_id "relay_controller-rescue:CONN_01X03") (at 121.92 58.42 0) (unit 1) (in_bom yes) (on_board yes) (dnp no)
  (property "Reference" "P6" (at 121.92 53.34 0) (effects (font (size 1.27 1.27))))
  (property "Value" "CONN_01X03" (at 124.46 58.42 90) (effects (font (size 1.27 1.27))))
  (property "Footprint" ".pretty:card_edge_3_conductor" (at 121.92 58.42 0) (effects (font (size 1.524 1.524)) hide))
  (property "Datasheet" "" (at 121.92 58.42 0) (effects (font (size 1.524 1.524)))) (pin "1") (pin "2") (pin "3"))

 (symbol (lib_id "relay_controller-rescue:GND") (at 114.3 39.37 180) (unit 1) (in_bom yes) (on_board yes) (dnp no)
  (property "Reference" "#PWR07" (at 114.3 33.02 0) (effects (font (size 1.27 1.27)) hide))
  (property "Value" "GND" (at 114.3 35.56 0) (effects (font (size 1.27 1.27))))
  (property "Footprint" "" (at 114.3 39.37 0) (effects (font (size 1.524 1.524))))
  (property "Datasheet" "" (at 114.3 39.37 0) (effects (font (size 1.524 1.524)))) (pin "1"))

 (symbol (lib_id "relay_controller-rescue:CONN_02X04") (at 160.02 87.63 180) (unit 1) (in_bom yes) (on_board yes) (dnp no)
  (property "Reference" "P7" (at 160.02 93.98 0) (effects (font (size 1.27 1.27))))
  (property "Value" "CONN_02X04" (at 160.02 81.28 0) (effects (font (size 1.27 1.27))))
  (property "Footprint" "Socket_Strips:Socket_Strip_Straight_2x04" (at 160.02 57.15 0) (effects (font (size 1.524 1.524)) hide))
  (property "Datasheet" "" (at 160.02 57.15 0) (effects (font (size 1.524 1.524)))) (pin "1") (pin "2") (pin "3") (pin "4") (pin "5") (pin "6") (pin "7") (pin "8"))

 (symbol (lib_id "relay_controller-rescue:VCC") (at 171.45 91.44 270) (unit 1) (in_bom yes) (on_board yes) (dnp no)
  (property "Reference" "#PWR08" (at 167.64 91.44 0) (effects (font (size 1.27 1.27)) hide))
  (property "Value" "VCC" (at 175.26 91.44 0) (effects (font (size 1.27 1.27))))
  (property "Footprint" "" (at 171.45 91.44 0) (effects (font (size 1.524 1.524))))
  (property "Datasheet" "" (at 171.45 91.44 0) (effects (font (size 1.524 1.524)))) (pin "1"))

 (symbol (lib_id "relay_controller-rescue:GND") (at 168.91 88.9 90) (unit 1) (in_bom yes) (on_board yes) (dnp no)
  (property "Reference" "#PWR09" (at 175.26 88.9 0) (effects (font (size 1.27 1.27)) hide))
  (property "Value" "GND" (at 172.72 88.9 0) (effects (font (size 1.27 1.27))))
  (property "Footprint" "" (at 168.91 88.9 0) (effects (font (size 1.524 1.524))))
  (property "Datasheet" "" (at 168.91 88.9 0) (effects (font (size 1.524 1.524)))) (pin "1"))

 (sheet_instances (path "" (page "1"))))
